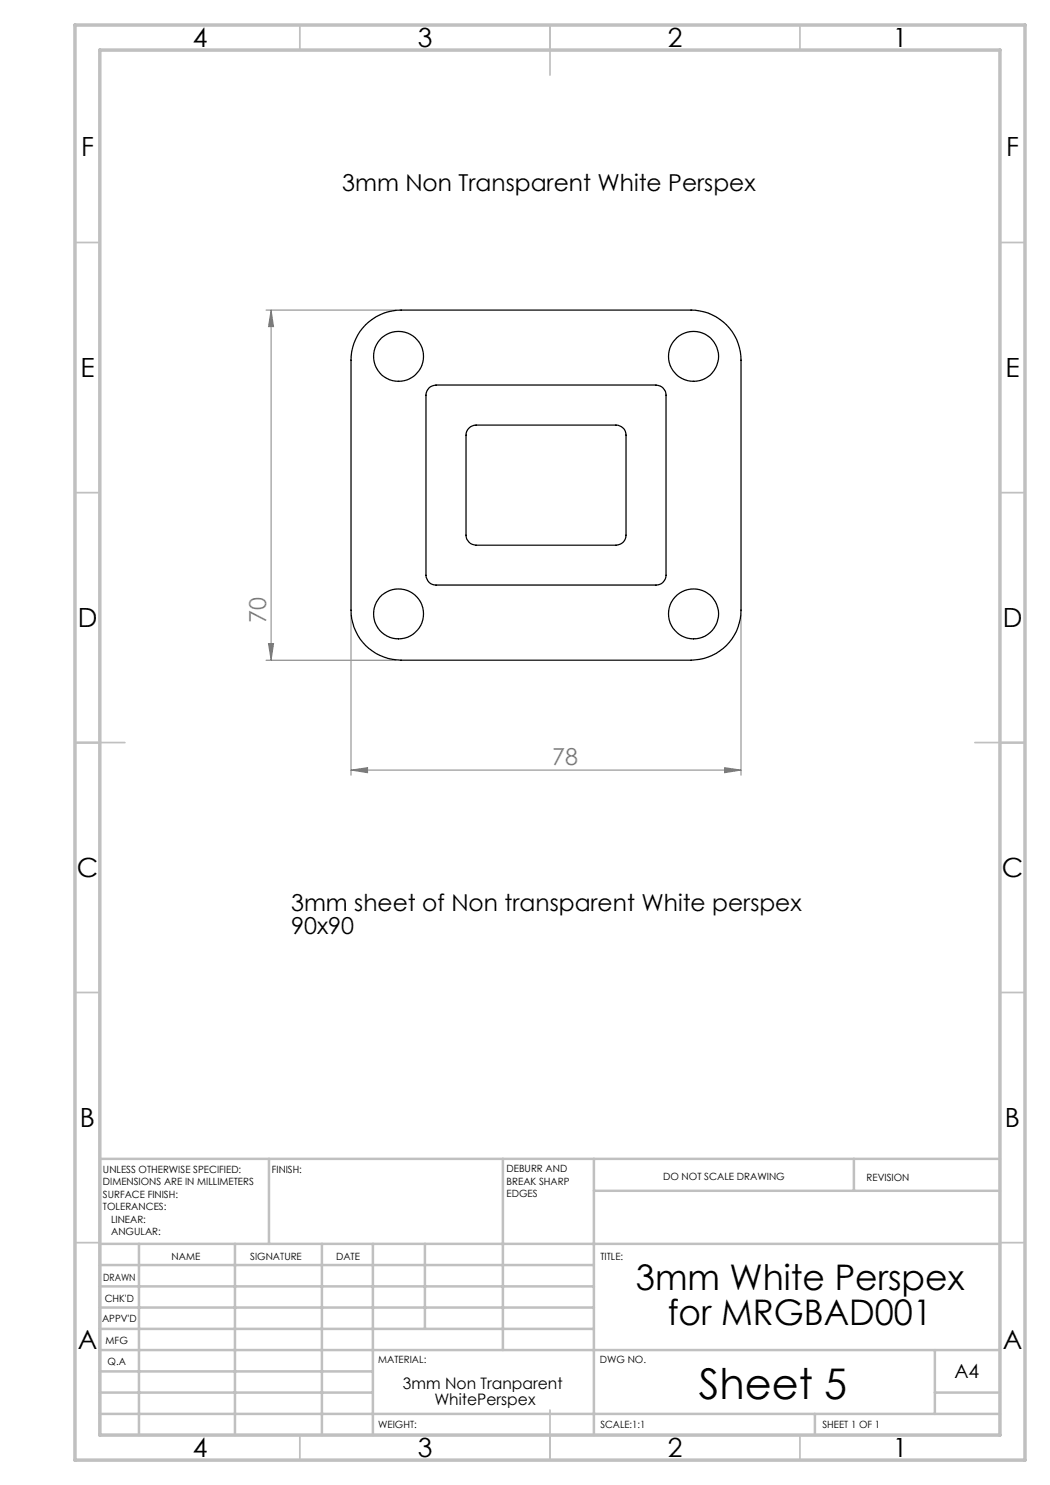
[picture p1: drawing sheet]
<svg xmlns="http://www.w3.org/2000/svg" width="210mm" height="297mm" viewBox="0 0 210 297" stroke-linecap="round" stroke-linejoin="round" font-family="sans-serif">
<path d="M53.2 62h26M54.2 62l.5 3.3h-1zM54.2 62v70M53.2 132h26M53.7 128.7h1l-.5 3.3zM70.2 123v32M148.2 123v32M70.2 154l3.3-.5v1zM70.2 154h78M144.9 153.5l3.3 .5-3.3 .5z" fill="none" stroke="#808080" stroke-width=".2"/>
<g fill="none" stroke="#c0c0c0" stroke-width=".35">
<path d="M60 5v5M110 5v10M160 5v5M15 48.5h5M200 48.5h5M15 98.5h5M200 98.5h5M15 148.5h10M195 148.5h10M15 198.5h5M200 198.5h5M15 248.5h5"/>
<path d="M200 248.5h5M60 287v5M110 282v10M160 287v5"/>
</g>
<g fill="none" stroke="#c0c0c0" stroke-width=".5">
<path d="M53.8 231.8v17M100.6 231.8v38.2M118.8 231.8v55.2M118.8 238.2h81.2M170.8 231.8v6.4M200 231.8h-180v55.2M20 248.8h180M20 257.3h98.8M20 253h98.8M27.8 248.8v38.2M47 248.8v38.2M64.4 248.8v38.2"/>
<path d="M74.6 248.8v38.2M85 248.8v17M20 265.8h98.8M20 261.5h98.8M20 278.5h54.6M20 274.3h54.6M20 270h180M187 278.5h13M187 270v12.8M20 282.8h180M163 282.8v4.2"/>
</g>
<path d="M15 5h190v287h-190zM20 10h180v277h-180z" fill="none" stroke="#c0c0c0" stroke-width=".7"/>
<g fill="#808080">
<path d="M70.2 154l3.3-.5v1zM144.9 153.5l3.3 .5-3.3 .5z"/>
<path d="M54.2 62l.5 3.3h-1zM53.7 128.7h1l-.5 3.3z"/>
</g>
<g fill="none" stroke="#000" stroke-width=".25">
<path d="M73.1 64.9a10.2 10.2 0 0 1 7.1-2.9h58a10 10 0 0 1 10 10v50a10 10 0 0 1-10 10h-58a10 10 0 0 1-10-10v-50a10 10 0 0 1 2.9-7.1zM85.8 77.6l.6-.4 .8-.2h44a2.05 2.05 0 0 1 2 2v36a1.99 1.99 0 0 1-2 2h-44a1.99 1.99 0 0 1-2-2v-36l.2-.8zM93.8 85.6l.6-.4 .8-.2h28a1.99 1.99 0 0 1 2 2v20a1.99 1.99 0 0 1-2 2h-28a2.05 2.05 0 0 1-2-2v-20a1.78 1.78 0 0 1 .6-1.4z"/>
<circle cx="79.7" cy="71.3" r="5"/>
<circle cx="138.7" cy="71.3" r="5"/>
<circle cx="79.7" cy="122.8" r="5"/>
<circle cx="138.7" cy="122.8" r="5"/>
</g>
<text font-size="8.5" x="139.8" y="279.7">Sheet 5</text>
<g font-size="7.1">
<text x="127.2" y="258">3mm White Perspex</text>
<text x="133.6" y="265.1">for MRGBAD001</text>
</g>
<g font-size="5.3">
<text x="38.5" y="9.5">4</text>
<text x="83.5" y="9.5">3</text>
<text x="133.6" y="9.5">2</text>
<text x="178.6" y="9.5">1</text>
<text x="16.2" y="31.2">F</text>
<text x="201.2" y="31.2">F</text>
<text x="16.1" y="75.5">E</text>
<text x="201.1" y="75.5">E</text>
<text x="15.5" y="125.5">D</text>
<text x="200.5" y="125.5">D</text>
<text x="15.4" y="175.5">C</text>
<text x="200.4" y="175.5">C</text>
<text x="16" y="225.5">B</text>
<text x="201" y="225.5">B</text>
<text x="15.5" y="269.8">A</text>
<text x="200.5" y="269.8">A</text>
<text x="38.5" y="291.5">4</text>
<text x="83.5" y="291.5">3</text>
<text x="133.6" y="291.5">2</text>
<text x="178.6" y="291.5">1</text>
</g>
<g font-size="4.7">
<text x="68.4" y="38.1">3mm Non Transparent White Perspex</text>
<text x="58.2" y="182.2">3mm sheet of Non transparent White perspex</text>
<text x="58.2" y="186.7">90x90</text>
</g>
<g font-size="4.7" fill="#808080">
<text x="53.2" y="124.5" transform="rotate(-90 53.2 124.5)">70</text>
<text x="110.5" y="153">78</text>
</g>
<text font-size="3.9" x="190.9" y="275.5">A4</text>
<g font-size="3.2">
<text x="80.6" y="277.9">3mm Non Tranparent</text>
<text x="86.9" y="281.1">WhitePerspex</text>
</g>
<g font-size="2">
<text x="20.6" y="234.6">UNLESS OTHERWISE SPECIFIED:</text>
<text x="20.6" y="237.1">DIMENSIONS ARE IN MILLIMETERS</text>
<text x="20.6" y="239.6">SURFACE FINISH:</text>
<text x="54.4" y="234.6">FINISH:</text>
<text x="101.3" y="234.5">DEBURR AND</text>
<text x="101.3" y="237">BREAK SHARP</text>
<text x="101.3" y="239.5">EDGES</text>
<text x="132.6" y="236">DO NOT SCALE DRAWING</text>
<text x="173.3" y="236.2">REVISION</text>
<text x="20.6" y="242.1">TOLERANCES:</text>
<text x="22.2" y="244.6">LINEAR:</text>
<text x="22.2" y="247.1">ANGULAR:</text>
<text x="34.3" y="252">NAME</text>
<text x="50" y="251.9">SIGNATURE</text>
<text x="67.2" y="251.9">DATE</text>
<text x="120.1" y="251.9">TITLE:</text>
<text x="20.6" y="256.1">DRAWN</text>
<text x="20.9" y="260.3">CHK'D</text>
<text x="20.4" y="264.4">APPV'D</text>
<text x="21.1" y="268.8">MFG</text>
<text x="21.5" y="273">Q.A</text>
<text x="75.6" y="272.5">MATERIAL:</text>
<text x="120" y="272.5">DWG NO.</text>
<text x="75.6" y="285.5">WEIGHT:</text>
<text x="120.1" y="285.6">SCALE:1:1</text>
<text x="164.5" y="285.6">SHEET 1 OF 1</text>
</g>
</svg>
